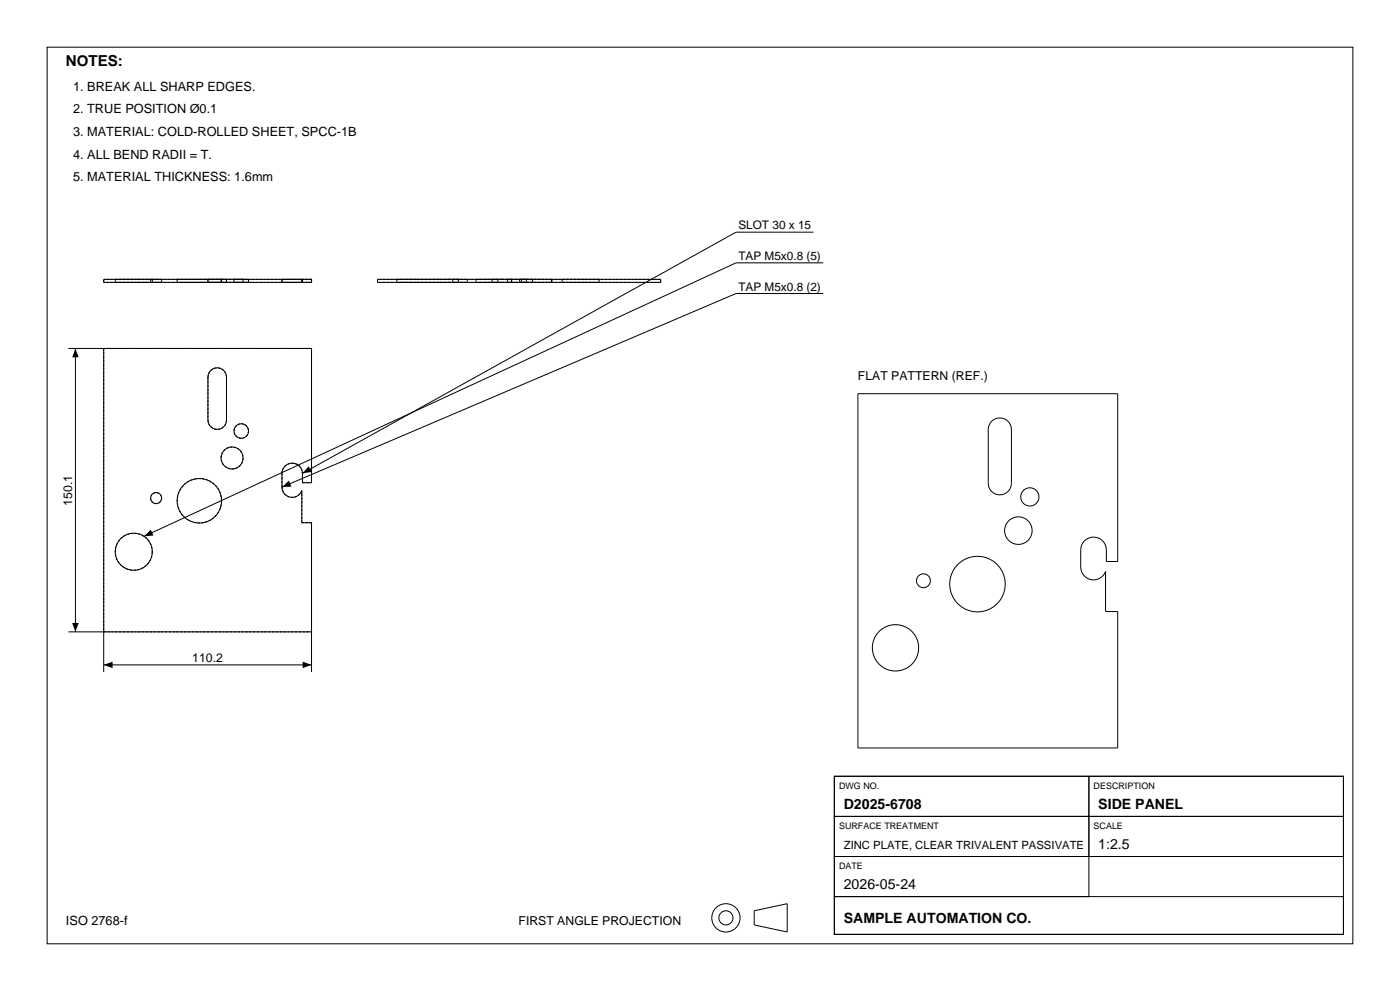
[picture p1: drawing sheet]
<svg xmlns="http://www.w3.org/2000/svg" width="420mm" height="297mm" viewBox="0 0 420 297" stroke-linecap="round" stroke-linejoin="round" font-family="sans-serif">
<g fill="none" stroke="#000" stroke-width=".3">
<path d="M14.1 14.1h391.8v268.8h-391.8zM244 69.6h-23.2l-130.1 72.3M247 78.8h-26.2l-177.6 81.9M31.1 83.7h62.4v.9h-62.4zM113.3 83.7h84.9v.9h-84.9zM247 88h-26.2l-136.2 58M20.5 104.4h73v40.3h-2.8v-2.8M22.6 104.4v85M31.1 104.4v97M63.2 111a2.78 2.78 0 0 1 3-.6 2.78 2.78 0 0 1 1.8 2.6v12.9a2.78 2.78 0 0 1-2.8 2.8 2.78 2.78 0 0 1-2.8-2.8v-12.9l.4-1.4zM257.4 118h77.9v50.3h-3.4a7.7 7.7 0 0 0-.6-5.6 3.8 3.8 0 0 0-4.4-1.6 3.8 3.8 0 0 0-2.7 3.7v5.2a3.8 3.8 0 0 0 3.2 3.7 3.8 3.8 0 0 0 4.3-2.4v12h3.6v40.9h-77.9zM297.5 126.3a3.5 3.5 0 0 1 3.8-.8 3.5 3.5 0 0 1 2.1 3.2v16.1a3.5 3.5 0 0 1-3.5 3.5 3.5 3.5 0 0 1-3.4-3.5v-16.1a3.5 3.5 0 0 1 1-2.4z"/>
<path d="M84.6 146a3.1 3.1 0 0 0 2.5 3 3.1 3.1 0 0 0 3.4-1.9v9.6h3v44.7M90.7 141.9a3.1 3.1 0 0 0-3-3.1 3.1 3.1 0 0 0-3.1 3.1v4.1M20.5 189.4h73M31.1 199.3h62.4M250.3 232.6h76.4v12.1h-76.4zM250.3 232.6h152.7v47.4h-152.7zM326.7 232.6h76.3v12.1h-76.3zM250.3 244.7h76.4v12h-76.4zM250.3 256.7h76.4v12h-76.4zM326.7 244.7h76.3v12h-76.3zM226.3 273l9.9-2.2v8.5l-9.9-2.1zM250.3 268.7h152.7v11.3h-152.7z"/>
<circle cx="69.6" cy="137.3" r="3.3"/>
<circle cx="72.4" cy="129.2" r="2.19"/>
<circle cx="46.8" cy="149.3" r="1.66"/>
<circle cx="59.8" cy="150.1" r="6.7"/>
<circle cx="305.5" cy="159" r="4.1"/>
<circle cx="309" cy="148.9" r="2.73"/>
<circle cx="40.1" cy="165.4" r="5.6"/>
<circle cx="277" cy="174.1" r="2.08"/>
<circle cx="293.2" cy="175.1" r="8.3"/>
<circle cx="268.7" cy="194.2" r="7"/>
<circle cx="217.8" cy="275.1" r="4.2"/>
<circle cx="217.8" cy="275.1" r="2.12"/>
</g>
<g fill="none" stroke="#000" stroke-width=".3" stroke-dasharray=".7 .4" stroke-linecap="butt">
<path d="M31.1 84.6v-.9M34.6 84.6h11.1M34.6 83.7h11.1M34.6 83.7v.9M45.2 84.6h3.3M45.2 83.7h3.3M45.2 83.7v.9M45.7 84.6h-11.1M45.7 83.7h-11.1M45.7 84.6v-.9M48.5 84.6h-3.3M48.5 83.7h-3.3"/>
<path d="M48.5 84.6v-.9M53.1 84.6h13.4M53.1 83.7h13.4M53.1 83.7v.9M62.4 84.6h5.6M62.4 83.7h5.6M62.4 84.6v-.9M66.3 84.6h6.6M66.3 83.7h6.6M66.3 83.7v.9M66.5 84.6h-13.4M66.5 83.7h-13.4"/>
<path d="M66.5 84.6v-.9M68 84.6h-5.6M68 83.7h-5.6M68 84.6v-.9M70.2 84.6h4.4M70.2 83.7h4.4M70.2 83.7v.9M72.9 84.6h-6.6M72.9 83.7h-6.6M72.9 84.6v-.9M74.6 84.6h-4.4M74.6 83.7h-4.4"/>
<path d="M74.6 84.6v-.9M84.6 84.6h6.1M84.6 83.7h6.1M84.6 84.6v-.9M90.5 84.6h-5.9M90.5 84.6v-.9M90.5 83.7h-5.9M90.5 83.7v.9M90.7 84.6h2.8M90.7 83.7h2.8M90.7 83.7v.9M90.7 84.6v-.9"/>
<path d="M93.5 83.7v.9M93.5 84.6h-62.4M93.5 84.6h-3M93.5 83.7h-3M93.5 83.7h-62.4M93.5 84.6v-.9M113.3 84.6v-.9M119.1 84.6h2.7M119.1 83.7h2.7M119.1 83.7v.9M121.8 84.6h12.9M121.8 84.6h-2.7"/>
<path d="M121.8 83.7h12.9M121.8 83.7h-2.7M134.7 84.6h2.8M134.7 84.6h-12.9M134.7 83.7h2.8M134.7 83.7h-12.9M135.8 84.6h2.2M135.8 83.7h2.2M135.8 83.7v.9M137.5 84.6h-2.8M137.5 83.7h-2.8M137.5 83.7v.9"/>
<path d="M138 84.6h2.2M138 83.7h2.2M140.2 84.6h-4.4M140.2 83.7h-4.4M140.2 83.7v.9M142.8 84.6h3.3M142.8 83.7h3.3M142.8 83.7v.9M146.1 84.6h3.3M146.1 83.7h3.3M147.6 84.6h3.1M147.6 83.7h3.1"/>
<path d="M147.6 83.7v.9M149.4 84.6h-6.6M149.4 83.7h-6.6M149.4 83.7v.9M150.7 84.6h-3.1M150.7 84.6h4.1M150.7 83.7h-3.1M150.7 83.7h4.1M152.2 84.6h6.7M152.2 83.7h6.7M152.2 83.7v.9M153.5 84.6h-40.2"/>
<path d="M153.5 84.6h-2.8M153.5 83.7h-40.2M153.5 83.7h-2.8M153.5 84.6v-.9M153.5 83.7v.9M155.9 84.6h2M155.9 83.7h2M155.9 83.7v.9M156.4 84.6h1.7M156.4 83.7h1.7M156.4 83.7v.9M157.9 84.6h-3.1"/>
<path d="M157.9 83.7h-3.1M157.9 83.7v.9M158.1 84.6h1.7M158.1 83.7h1.7M158.9 84.6h6.7M158.9 83.7h6.7M159.8 84.6h-3.4M159.8 83.7h-3.4M159.8 83.7v.9M165.5 83.7v.9M165.5 84.6h-9.6M165.5 84.6v-.9"/>
<path d="M165.5 83.7h-9.6M165.6 84.6h-13.4M165.6 83.7h-13.4M165.6 83.7v.9M168.6 84.6h5.6M168.6 83.7h5.6M168.6 83.7v.9M174.2 84.6h5.5M174.2 83.7h5.5M179.7 84.6h-11.1M179.7 83.7h-11.1M179.7 83.7v.9"/>
<path d="M198.2 84.6h-32.7M198.2 83.7h-32.7M198.2 84.6v-.9M31.1 104.4v85M62.4 113v12.9M62.4 113a2.78 2.78 0 0 1 2.8-2.8 2.78 2.78 0 0 1 2.8 2.8M93.5 104.4h-62.4M68 125.9a2.78 2.78 0 0 1-2.8 2.8 2.78 2.78 0 0 1-2.8-2.8M68 125.9v-12.9M72.9 137.3a3.3 3.3 0 0 1-4.7 2.9 3.3 3.3 0 0 1-.7-5.5 3.3 3.3 0 0 1 5.3 1.7l.1 .9M74.6 129.2a2.19 2.19 0 0 1-3.1 2 2.19 2.19 0 0 1-.6-3.7 2.19 2.19 0 0 1 3.6 1l.1 .7M48.5 149.3a1.66 1.66 0 0 1-2.3 1.5 1.66 1.66 0 0 1-.5-2.7 1.66 1.66 0 0 1 2.7 .6l.1 .6"/>
<path d="M66.5 150.1a6.7 6.7 0 0 1-9.7 5.9 6.7 6.7 0 0 1-1-11.3 6.7 6.7 0 0 1 10.6 4.2l.1 1.2M84.6 141.9a3.1 3.1 0 0 1 3.1-3.1 3.1 3.1 0 0 1 3 3.1M84.6 141.9v4.1M90.5 147.1a3.1 3.1 0 0 1-3.4 1.9 3.1 3.1 0 0 1-2.5-3M90.5 156.7v-9.6M90.7 144.7h2.8M90.7 144.7v-2.8M93.5 144.7v-40.3M93.5 156.7h-3M45.7 165.4a5.6 5.6 0 0 1-8 4.9 5.6 5.6 0 0 1-1-9.4 5.6 5.6 0 0 1 8.9 3.4l.1 1.1M31.1 189.4h62.4M93.5 189.4v-32.7"/>
</g>
<path d="M22.6 104.4l1 2.7h-1.9zM84.6 146l2.1-1.9 .7 1.7zM92.6 139.7l.9 1.7-2.8 .5zM43.2 160.7l2-2 .8 1.8zM21.7 186.7h1.9l-1 2.7zM31.1 199.3l2.7-1v1.9zM90.8 198.3l2.7 1-2.7 .9z" fill="#000"/>
<text font-size="4.5" x="19.8" y="19.8">NOTES:</text>
<g font-size="4.2">
<text x="253.1" y="242.4">D2025-6708</text>
<text x="329.5" y="242.4">SIDE PANEL</text>
<text x="329.5" y="254.4">1:2.5</text>
<text x="253.1" y="266.5">2026-05-24</text>
<text x="253.1" y="276.5">SAMPLE AUTOMATION CO.</text>
</g>
<g font-size="3.8">
<text x="21.9" y="27.2">1. BREAK ALL SHARP EDGES.</text>
<text x="21.9" y="33.9">2. TRUE POSITION Ø0.1</text>
<text x="21.9" y="40.7">3. MATERIAL: COLD-ROLLED SHEET, SPCC-1B</text>
<text x="21.9" y="47.5">4. ALL BEND RADII = T.</text>
<text x="21.9" y="54.3">5. MATERIAL THICKNESS: 1.6mm</text>
<text x="19.8" y="277.2">ISO 2768-f</text>
</g>
<g font-size="3.7">
<text x="257.4" y="113.8">FLAT PATTERN (REF.)</text>
<text x="21.6" y="151.5" transform="rotate(-90 21.6 151.5)">150.1</text>
<text x="57.7" y="198.3">110.2</text>
<text x="155.6" y="277.2">FIRST ANGLE PROJECTION</text>
</g>
<g font-size="3.5">
<text x="221.5" y="68.7">SLOT 30 x 15</text>
<text x="221.5" y="77.9">TAP M5x0.8 (5)</text>
<text x="221.5" y="87.1">TAP M5x0.8 (2)</text>
</g>
<text font-size="3.4" x="253.1" y="254.4">ZINC PLATE, CLEAR TRIVALENT PASSIVATE</text>
<g font-size="2.7">
<text x="251.7" y="236.3">DWG NO.</text>
<text x="328.1" y="236.3">DESCRIPTION</text>
<text x="251.7" y="248.3">SURFACE TREATMENT</text>
<text x="328.1" y="248.3">SCALE</text>
<text x="251.7" y="260.4">DATE</text>
</g>
</svg>
